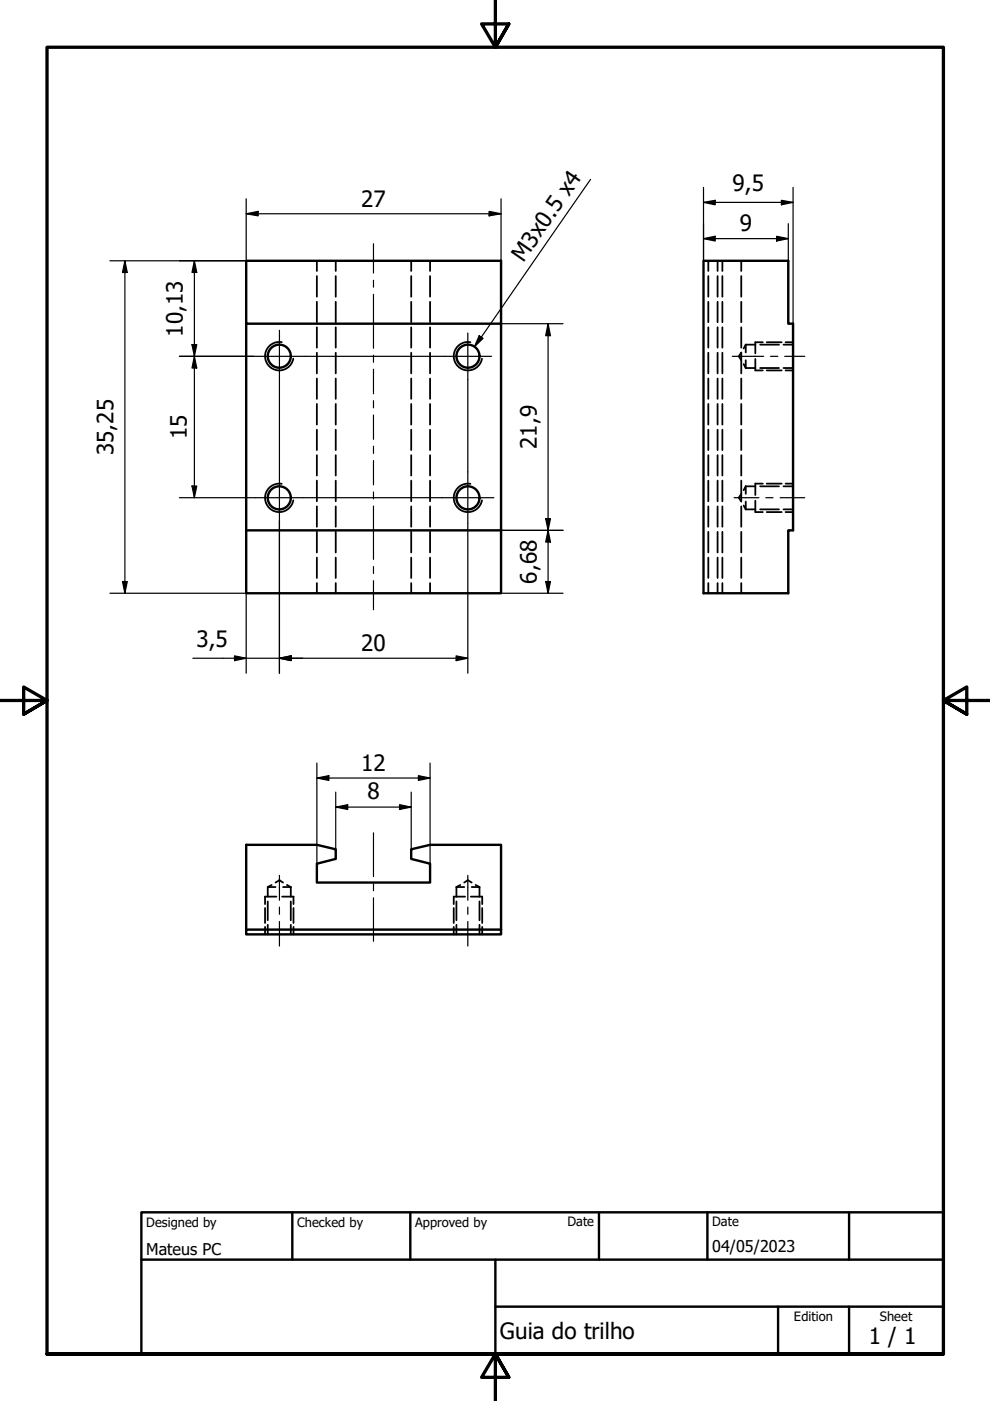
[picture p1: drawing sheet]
<svg xmlns="http://www.w3.org/2000/svg" width="210mm" height="297mm" viewBox="0 0 210 297" stroke-linecap="round" stroke-linejoin="round" font-family="sans-serif">
<!-- layer: Hidden (ISO) -->
<g fill="none" stroke="#000" stroke-width=".38">
<path d="M67.2 55.3v2.2M67.2 58.5v4.4M71.2 55.3v2.2M71.2 58.5v4.4M87.2 55.3v2.2M87.2 58.5v4.4M91.2 55.3v2.2M91.2 58.5v4.4M150.2 55.3v2.2M150.2 58.5v4.4M152.1 55.3v2.2M152.1 58.5v4.4"/>
<path d="M153.2 55.3v2.2M153.2 58.5v4.4M157.2 55.3v2.2M157.2 58.5v4.4M67.2 64v4.3M67.2 69.4v4.3M67.2 74.8v4.4M71.2 64v4.3M71.2 69.4v4.3M71.2 74.8v4.4M87.2 64v4.3M87.2 69.4v4.3"/>
<path d="M87.2 74.8v4.4M91.2 64v4.3M91.2 69.4v4.3M91.2 74.8v4.4M150.2 64v4.3M150.2 69.4v4.3M150.2 74.8v4.4M152.1 64v4.3M152.1 69.4v4.3M152.1 74.8v4.4M153.2 64v4.3M153.2 69.4v4.3"/>
<path d="M153.2 74.8v4.4M157.2 64v4.3M157.2 69.4v4.3M157.2 74.8v4.4M157.2 74.7l-.5 .9 .5 .8M157.7 77.2l.4 .8M158.1 73.1v1.6M158.1 76.4v1.6M158.1 73.1l-.4 .8M158.1 73.1h2M158.1 78h2M160.1 76.1v2.4h1.6"/>
<path d="M161.2 73.1h4M161.2 78h4M161.7 72.6h-1.6v2.3M162.6 72.6h3.1M162.6 78.5h3.1M166.1 73.1h2M166.1 78h2M166.6 72.6h1.5M166.6 78.5h1.5M67.2 80.2v4.4M67.2 85.6v4.4M67.2 91.1v4.3"/>
<path d="M67.2 96.5v4.3M71.2 80.2v4.4M71.2 85.6v4.4M71.2 91.1v4.3M71.2 96.5v4.3M87.2 80.2v4.4M87.2 85.6v4.4M87.2 91.1v4.3M87.2 96.5v4.3M91.2 80.2v4.4M91.2 85.6v4.4M91.2 91.1v4.3"/>
<path d="M91.2 96.5v4.3M150.2 80.2v4.4M150.2 85.6v4.4M150.2 91.1v4.3M150.2 96.5v4.3M152.1 80.2v4.4M152.1 85.6v4.4M152.1 91.1v4.3M152.1 96.5v4.3M153.2 80.2v4.4M153.2 85.6v4.4M153.2 91.1v4.3"/>
<path d="M153.2 96.5v4.3M157.2 80.2v4.4M157.2 85.6v4.4M157.2 91.1v4.3M157.2 96.5v4.3M67.2 101.9v4.4M67.2 107.4v4.3M67.2 112.8v4.3M67.2 118.2v4.3M71.2 101.9v4.4M71.2 107.4v4.3M71.2 112.8v4.3"/>
<path d="M71.2 118.2v4.3M87.2 101.9v4.4M87.2 107.4v4.3M87.2 112.8v4.3M87.2 118.2v4.3M91.2 101.9v4.4M91.2 107.4v4.3M91.2 112.8v4.3M91.2 118.2v4.3M150.2 101.9v4.4M150.2 107.4v4.3M150.2 112.8v4.3"/>
<path d="M150.2 118.2v4.3M152.1 101.9v4.4M152.1 107.4v4.3M152.1 112.8v4.3M152.1 118.2v4.3M153.2 101.9v4.4M153.2 107.4v4.3M153.2 112.8v4.3M153.2 118.2v4.3M157.2 101.9v4.4M157.2 107.4v4.3M157.2 112.8v4.3"/>
<path d="M157.2 118.2v4.3M157.2 104.7l-.5 .8 .5 .8M157.7 107.2l.4 .8M158.1 103.1v1.6M158.1 106.3v1.7M158.1 103.1l-.4 .8M158.1 103.1h2M158.1 108h2M160.1 106.2v2.4h1.6M161.2 103.1h4M161.2 108h4M161.7 102.5h-1.6v2.5"/>
<path d="M162.6 102.5h3.1M162.6 108.6h3.1M166.1 103.1h2M166.1 108h2M166.6 102.5h1.5M166.6 108.6h1.5M67.2 123.6v2.2M71.2 123.6v2.2M87.2 123.6v2.2M91.2 123.6v2.2M150.2 123.6v2.2M152.1 123.6v2.2"/>
<path d="M153.2 123.6v2.2M157.2 123.6v2.2M56.2 192.5v3.2M56.2 196.5v1.6M56.8 188.1h1.6M56.8 188.1v2M56.8 191.1v4M56.8 196.1v2M57.6 187.6l-.8 .5M58.4 187.1l.8-.5 .8 .5M58.6 190.1h-2.4v1.6M59.8 190.1h2.4v1.6"/>
<path d="M60 188.1h1.7M60.8 187.6l.9 .5M61.7 188.1v2M61.7 191.1v4M61.7 196.1v2M62.2 192.5v3.2M62.2 196.5v1.6M96.2 192.5v3.2M96.2 196.5v1.6M96.8 188.1h1.6M96.8 188.1v2M96.8 191.1v4"/>
<path d="M96.8 196.1v2M97.6 187.6l-.8 .5M98.4 187.1l.8-.5 .8 .5M98.6 190.1h-2.4v1.6M99.8 190.1h2.4v1.6M100 188.1h1.7M100.8 187.6l.9 .5M101.7 188.1v2M101.7 191.1v4M101.7 196.1v2M102.2 192.5v3.2M102.2 196.5v1.6"/>
</g>
<!-- layer: Visible (ISO) -->
<g fill="none" stroke="#000" stroke-width=".51">
<path d="M52.2 55.3h54v13.3h-54zM149.2 55.3h17.9v13.3h1v43.8h-1v13.4h-17.9zM52.2 68.6v43.8M106.2 68.6v43.8M52.2 112.4v13.4h54v-13.4M52.2 112.4h54M52.2 197.1h54v1h-54zM52.2 197.1v-18h15l4 1v2l-4 1v4h24v-4l-4-1v-2l4-1h15v18"/>
<circle cx="59.2" cy="75.5" r="2.44"/>
<circle cx="99.2" cy="75.5" r="2.44"/>
<circle cx="59.2" cy="105.6" r="2.44"/>
<circle cx="99.2" cy="105.6" r="2.44"/>
</g>
<!-- layer: Visible Narrow (ISO) -->
<path d="M59.7 72.5a3 3 0 0 0-3.5 2.5 3 3 0 0 0 2.5 3.5 3 3 0 0 0 3.5-2.5M99.7 72.5a3 3 0 0 0-3.5 2.5 3 3 0 0 0 2.5 3.5 3 3 0 0 0 3.5-2.5M59.7 102.6a3 3 0 0 0-3.5 2.4 3 3 0 0 0 2.5 3.5 3 3 0 0 0 3.5-2.4M99.7 102.6a3 3 0 0 0-3.5 2.4 3 3 0 0 0 2.5 3.5 3 3 0 0 0 3.5-2.4" fill="none" stroke="#000" stroke-width=".38"/>
<!-- layer: Border (ISO) -->
<path d="M105 0v10l-2.9-4.9h5.8l-2.9 4.9 2.9-4.9M0 148.5h10l-5-2.8v5.7l5-2.9-5 2.9M210 148.5h-10l5-2.8v5.7l-5-2.9 5 2.9M10 287.1v-277.1h190v277.1h-190h190M107.9 292l-2.9-4.9 2.9 4.9h-5.8l2.9-4.9v9.9" fill="none" stroke="#000" stroke-width=".7"/>
<!-- layer: Title (ISO) -->
<path d="M30 257h170v30.1h-170zM62 257v10.1M87 257v10.1M127 257v10.1M150 257v10.1M180 257v10.1M30 267.1h170M105 277h95M105 267.1v20M165 277v10.1M180 277v10.1" fill="none" stroke="#000" stroke-width=".51"/>
<!-- layer: Dimension (ISO) -->
<g fill="none" stroke="#000" stroke-width=".25">
<path d="M149.2 39.7v15.6M168.1 39.7v28.9M26.5 55.3l.5 2.5h-1zM26.5 55.3v70.5M41.2 55.3l.5 2.5h-1zM41.2 55.3v50.2M52.2 45.3l2.5-.5v1zM52.2 42.1v13.2h-28.9M52.2 45.3h54M103.7 44.8l2.5 .5-2.5 .5zM106.2 42.1v13.2M149.2 50.6l2.4-.5v1z"/>
<path d="M149.2 42.9l2.4-.4v.9zM149.2 50.6h17.9M149.2 42.9h18.9M164.7 50.1l2.4 .5-2.4 .5zM165.7 42.5l2.4 .4-2.4 .5zM167.1 47.4v7.9M38 75.6h15.7M40.7 73.1h1l-.5 2.5zM41.2 75.6l.5 2.4h-1zM64.7 75.6h14.4M79.3 75.6h14.9M106.2 68.6h13.2"/>
<path d="M116.2 68.6l.5 2.6h-1zM116.2 68.6v57.2M59.2 81.1v19.5M99.2 80.5v19.6M38 105.5h16.2M40.7 103h1l-.5 2.5zM59.2 110.5v32.2M64.2 105.5h14.9M79.3 105.5h14.4M99.2 111v31.7M106.2 112.4h13.2M115.7 110h1l-.5 2.4z"/>
<path d="M116.2 112.4l.5 2.5h-1zM23.3 125.8h28.9v16.9M26 123.3h1l-.5 2.5zM40.9 139.6h58.3M49.7 139.1l2.5 .5-2.5 .5zM59.2 139.6l2.5-.5v1zM96.7 139.1l2.5 .5-2.5 .5zM106.2 125.8h13.2M115.7 123.3h1l-.5 2.5zM67.2 165l2.5-.5v1zM67.2 165h24M67.2 161.8v25.3"/>
<path d="M71.2 171.1l2.5-.5v1zM71.2 171.1h16M71.2 167.9v12.2M84.7 170.6l2.5 .5-2.5 .5zM87.2 167.9v12.2M88.7 164.5l2.5 .5-2.5 .5zM91.2 161.8v25.3"/>
</g>
<g fill="#000">
<path d="M26.5 55.3l.5 2.5h-1z" fill-rule="evenodd"/>
<path d="M41.2 55.3l.5 2.5h-1z" fill-rule="evenodd"/>
<path d="M52.2 45.3l2.5-.5v1z" fill-rule="evenodd"/>
<path d="M103.7 44.8l2.5 .5-2.5 .5z" fill-rule="evenodd"/>
<path d="M149.2 50.6l2.4-.5v1z" fill-rule="evenodd"/>
<path d="M149.2 42.9l2.4-.4v.9z" fill-rule="evenodd"/>
<path d="M164.7 50.1l2.4 .5-2.4 .5z" fill-rule="evenodd"/>
<path d="M165.7 42.5l2.4 .4-2.4 .5z" fill-rule="evenodd"/>
<path d="M40.7 73.1h1l-.5 2.5z" fill-rule="evenodd"/>
<path d="M41.2 75.6l.5 2.4h-1z" fill-rule="evenodd"/>
<path d="M116.2 68.6l.5 2.6h-1z" fill-rule="evenodd"/>
<path d="M40.7 103h1l-.5 2.5z" fill-rule="evenodd"/>
<path d="M115.7 110h1l-.5 2.4z" fill-rule="evenodd"/>
<path d="M116.2 112.4l.5 2.5h-1z" fill-rule="evenodd"/>
<path d="M26 123.3h1l-.5 2.5z" fill-rule="evenodd"/>
<path d="M59.2 139.6l2.5-.5v1z" fill-rule="evenodd"/>
<path d="M59.2 139.6l2.5-.5v1z" fill-rule="evenodd"/>
<path d="M115.7 123.3h1l-.5 2.5z" fill-rule="evenodd"/>
<path d="M49.7 139.1l2.5 .5-2.5 .5z" fill-rule="evenodd"/>
<path d="M96.7 139.1l2.5 .5-2.5 .5z" fill-rule="evenodd"/>
<path d="M67.2 165l2.5-.5v1z" fill-rule="evenodd"/>
<path d="M71.2 171.1l2.5-.5v1z" fill-rule="evenodd"/>
<path d="M84.7 170.6l2.5 .5-2.5 .5z" fill-rule="evenodd"/>
<path d="M88.7 164.5l2.5 .5-2.5 .5z" fill-rule="evenodd"/>
</g>
<!-- layer: Symbol (ISO) -->
<path d="M125.2 38l-24.6 35.5M101.6 71.2l.8 .5-1.8 1.8z" fill="none" stroke="#000" stroke-width=".25"/>
<path d="M101.6 71.2l.8 .5-1.8 1.8z" fill-rule="evenodd" fill="#000"/>
<!-- layer: Centerline (ISO) -->
<g fill="none" stroke="#000" stroke-width=".25">
<path d="M79.2 51.7v6.2M79.2 59.4v1.5M79.2 62.4v11.4M79.2 75.3v1.5M79.2 78.3v5.2M155.3 75.6h6.6M163.4 75.6h1.5M166.4 75.6h4.2M79.2 84.9v1.6M79.2 88v5.1M79.2 94.6v1.5M79.2 97.6v5.2"/>
<path d="M79.2 104.3v1.5M79.2 107.3v11.3M155.6 105.5h5.3M162.4 105.5h1.5M165.4 105.5h5.2M79.2 120.1v1.5M79.2 123.1v6.2M79.2 176.6v9.3M59.2 185.6v5.3M59.2 192.3v1.6M59.2 195.4v5.2M79.2 187.4v1.4"/>
<path d="M79.2 190.4v9.2M99.2 185.6v5.3M99.2 192.3v1.6M99.2 195.4v5.2"/>
</g>
<!-- layer: Center Mark (ISO) -->
<path d="M53.7 75.6h11M59.2 70v11.1M94.2 75.6h10M99.2 70.6v9.9M54.2 105.5h10M59.2 100.6v9.9M93.7 105.5h11M99.2 100.1v10.9" fill="none" stroke="#000" stroke-width=".25"/>
<g font-size="4.8">
<text x="155.3" y="40.6">9,5</text>
<text x="76.6" y="43.8">27</text>
<text x="156.8" y="49">9</text>
<text x="111" y="55.7" transform="rotate(-55 111 55.7)">M3x0.5 x4</text>
<text x="38.8" y="71.4" transform="rotate(-90 38.8 71.4)">10,13</text>
<text x="39.6" y="93.1" transform="rotate(-90 39.6 93.1)">15</text>
<text x="113.8" y="95.2" transform="rotate(-90 113.8 95.2)">21,9</text>
<text x="24.1" y="96.5" transform="rotate(-90 24.1 96.5)">35,25</text>
<text x="113.8" y="123.8" transform="rotate(-90 113.8 123.8)">6,68</text>
<text x="41.7" y="137.1">3,5</text>
<text x="76.6" y="138">20</text>
<text x="76.6" y="163.4">12</text>
<text x="77.9" y="169.5">8</text>
<text x="106" y="283.8">Guia do trilho</text>
<text x="184.2" y="285">1 / 1</text>
</g>
<g font-size="3.4">
<text x="31" y="266">Mateus PC</text>
<text x="151" y="265.5">04/05/2023</text>
</g>
<g font-size="2.7">
<text x="31" y="260.1">Designed by</text>
<text x="63" y="260.1">Checked by</text>
<text x="88" y="260.1">Approved by</text>
<text x="120.3" y="260">Date</text>
<text x="151" y="260">Date</text>
<text x="168.3" y="280.1">Edition</text>
<text x="186.6" y="280.1">Sheet</text>
</g>
</svg>
